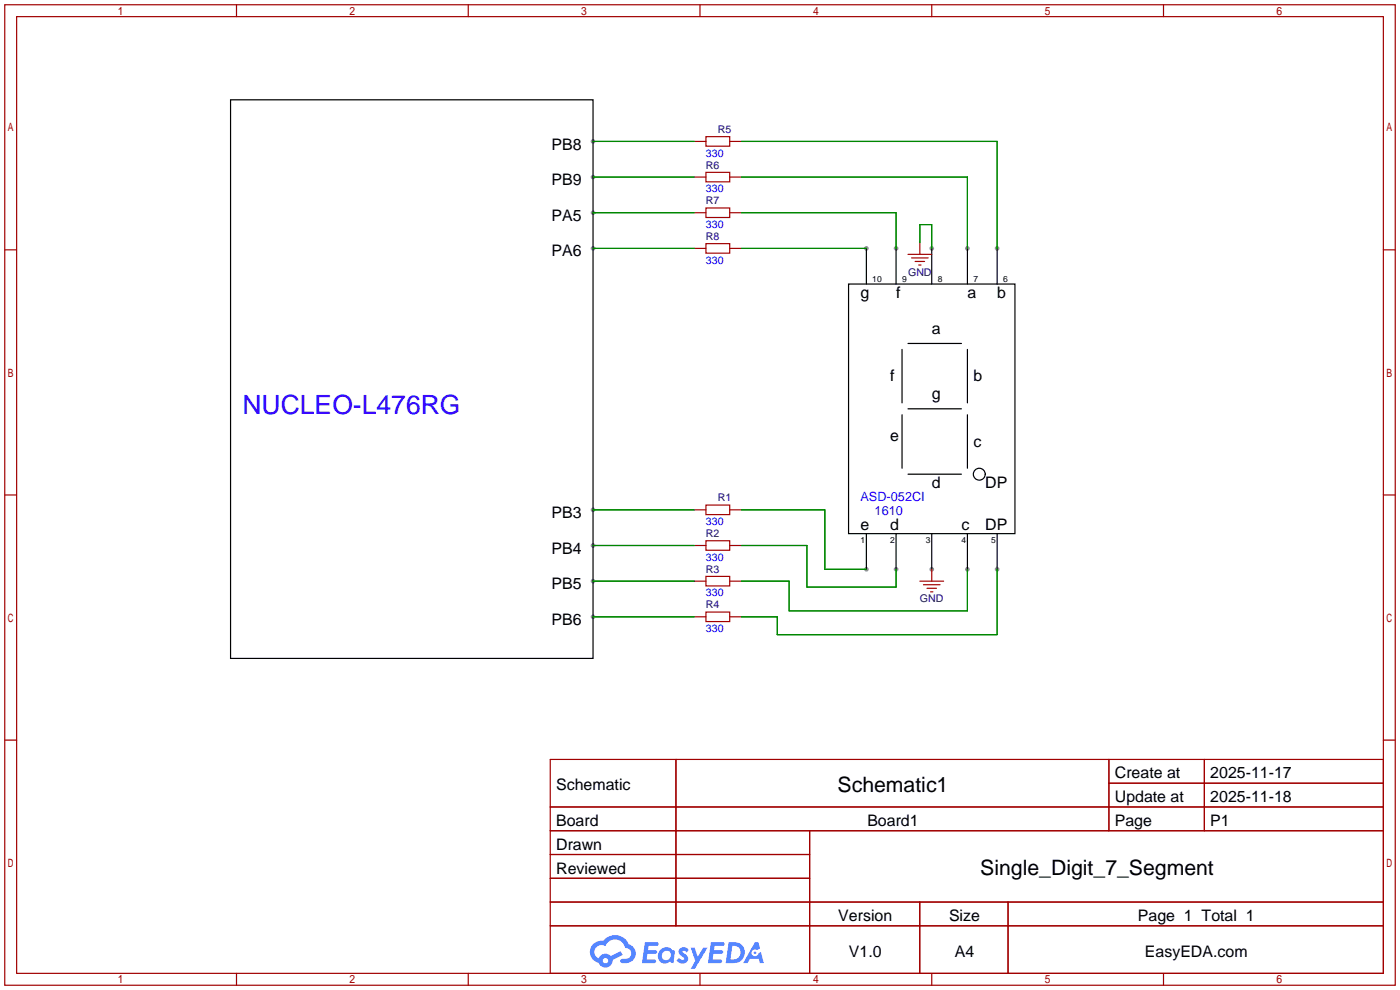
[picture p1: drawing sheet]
<svg xmlns="http://www.w3.org/2000/svg" width="299mm" height="212mm" viewBox="0 0 299 212" stroke-linecap="round" stroke-linejoin="round" font-family="sans-serif">
<g fill="#999">
<circle cx="199.1" cy="121.7" r=".51"/>
<circle cx="199.1" cy="53.1" r=".51"/>
<circle cx="185.2" cy="121.7" r=".51"/>
<circle cx="191.5" cy="121.7" r=".51"/>
<circle cx="206.8" cy="121.7" r=".51"/>
<circle cx="213.1" cy="121.7" r=".51"/>
<circle cx="126.7" cy="109" r=".51"/>
<circle cx="126.7" cy="116.6" r=".51"/>
<circle cx="126.7" cy="124.2" r=".51"/>
<circle cx="126.7" cy="131.8" r=".51"/>
<circle cx="185.2" cy="53.1" r=".51"/>
<circle cx="126.7" cy="53.1" r=".51"/>
<circle cx="191.5" cy="53.1" r=".51"/>
<circle cx="126.7" cy="45.5" r=".51"/>
<circle cx="206.8" cy="53.1" r=".51"/>
<circle cx="126.7" cy="37.8" r=".51"/>
<circle cx="213.1" cy="53.1" r=".51"/>
<circle cx="126.7" cy="30.2" r=".51"/>
</g>
<g fill="none" stroke="#a10000" stroke-width=".25">
<path d="M1 1h297.2v209.6h-297.2zM3.6 3.6h292.1v204.4h-292.1zM50.5 1v2.6M100.1 1v2.6M149.6 1v2.6M199.1 1v2.6M248.7 1v2.6M1 53.4h2.6M295.7 53.4h2.5M1 105.8h2.6M295.7 105.8h2.5M1 158.2h2.6"/>
<path d="M295.7 158.2h2.5M117.6 162.3h178.1v45.7h-178.1zM117.6 172.5h178.1M117.6 177.5h178.1M144.5 162.3v35.6M173 177.5v30.5M237 162.3v15.2M237 167.4h58.7M257.4 162.3v15.2M117.6 182.6h55.4M117.6 192.8h178.1M117.6 187.7h55.4"/>
<path d="M117.6 197.9h178.1M196.6 192.8v15.2M215.4 192.8v15.2M50.5 208v2.6M100.1 208v2.6M149.6 208v2.6M199.1 208v2.6M248.7 208v2.6"/>
</g>
<g fill="#5487ff">
<path d="M145.3 202.7a1.3 1.3 0 0 1 1.9 .3l-.4 .6a.54 .54 0 0 0-.9-.2l.1 .2a1.34 1.34 0 0 1 .9 1.8 1.47 1.47 0 0 1-2.3-.1l.5-.6 .8 .5a.31 .31 0 0 0 .4-.3 .31 .31 0 0 0-.3-.4 1.12 1.12 0 0 1-.7-1.8z"/>
<path d="M147.6 202.5h.9l.6 2 1.2-2h.9l-2.7 4.6h-.9l1-1.7z"/>
<path d="M137.8 201.4h1.7a1.31 1.31 0 0 1 1.2 .2 .4 .4 0 0 1-.3 .5l-1.8 .1-.1 .9h1.6a.4 .4 0 0 1 .4 .4 .4 .4 0 0 1-.5 .4h-1.6l-.2 1.2h1.4a.46 .46 0 0 1 .5 0 .46 .46 0 0 1 .1 .5l-.4 .2h-2.6z"/>
<path d="M151.9 201.4h1.7a1.32 1.32 0 0 1 1.2 .2 .39 .39 0 0 1-.3 .5l-1.8 .1-.1 .9h1.6a.4 .4 0 0 1 .4 .4 .4 .4 0 0 1-.4 .4h-1.7l-.2 1.2h1.4a.46 .46 0 0 1 .5 0 .46 .46 0 0 1 .1 .5l-.4 .2h-2.6z"/>
<path d="M161.3 201.4h.8l.3 1.3-.6 .4a.75 .75 0 0 0-1.1 .3 .75 .75 0 0 0 .5 1 .75 .75 0 0 0 .9-.7l.5-.2 .6 2.3h-.8l-.3-.9h-1.8l-.5 .9h-1z"/>
<path d="M155.7 201.4l-.6 4.4h1.5a2.27 2.27 0 0 0 2.6-2.2 2.27 2.27 0 0 0-2.7-2.2zM156.5 202.1a1.5 1.5 0 0 1 1.8 1.6 1.5 1.5 0 0 1-1.9 1.4h-.3z"/>
<path d="M141.2 203a1.6 1.6 0 0 0-.3 2.3 1.6 1.6 0 0 0 2.3 .2l.7 .3 .3-2.4-.1-.3-.5-.1a1.58 1.58 0 0 0-2.4 0zM141.8 203.5a.98 .98 0 0 1 1.6 .4 .98 .98 0 0 1-1.1 1.3 .94 .94 0 0 1-.9-.7 .94 .94 0 0 1 .4-1z"/>
<path d="M126.8 201.8a2.37 2.37 0 0 0 1.1 4 1.54 1.54 0 0 0 1.8 1 1.54 1.54 0 0 0 1.2-1.6l2.2-1.1-.5-.8-2 1a1.57 1.57 0 0 0-2.7 .5 1.5 1.5 0 0 1-.7-2.1 1.5 1.5 0 0 1 2.2-.5 2.23 2.23 0 0 1 2.3-1.4 2.23 2.23 0 0 1 2 1.8 1.16 1.16 0 0 1 1.2 1.1 1.16 1.16 0 0 1-1.1 1.2h-.7a.47 .47 0 0 0-.5 .4 .47 .47 0 0 0 .4 .5 2.17 2.17 0 0 0 2.5-.9 2.17 2.17 0 0 0-.3-2.7l-.8-.4a3.2 3.2 0 0 0-5.5-.7l-1.1 .1zM128.8 205.3a.6 .6 0 0 1 1.2 0 .6 .6 0 0 1-1.2 0z"/>
<circle cx="161.4" cy="203.6" r=".28"/>
</g>
<g fill="none" stroke="#000" stroke-width=".25">
<path d="M49.3 21.3h77.4v119.4h-77.4zM185.2 53.1v7.6M191.5 53.1v7.6M199.1 53.1v7.6M206.8 53.1v7.6M213.1 53.1v7.6M181.4 60.7h35.5v53.3h-35.5zM192.8 74.7v11.4M194.1 73.4h11.4M206.8 74.7v11.4M192.8 88.6v11.5M194.1 87.4h11.4"/>
<path d="M206.8 88.6v11.5M185.2 114v7.7M191.5 114v7.7M194.1 101.3h11.4M199.1 114v7.7M206.8 114v7.7M213.1 114v7.7"/>
<circle cx="209.3" cy="101.3" r="1.27"/>
</g>
<g fill="none" stroke="#a10000" stroke-width=".25">
<path d="M148.3 30.2h2.6M148.3 37.8h2.6M150.9 29.2h5.1v2h-5.1zM150.9 36.8h5.1v2.1h-5.1zM156 30.2h2.5M156 37.8h2.5M148.3 45.5h2.6M148.3 53.1h2.6M150.9 44.4h5.1v2.1h-5.1zM150.9 52.1h5.1v2h-5.1zM156 45.5h2.5M156 53.1h2.5"/>
<path d="M194.1 54.4h5M194.8 55.1h3.6M195.6 55.9h2M196.3 56.6h.5M196.6 51.8v2.6M148.3 109h2.6M148.3 116.6h2.6M150.9 107.9h5.1v2.1h-5.1zM150.9 115.6h5.1v2h-5.1zM156 109h2.5M156 116.6h2.5M148.3 124.2h2.6"/>
<path d="M148.3 131.8h2.6M150.9 123.2h5.1v2h-5.1zM150.9 130.8h5.1v2h-5.1zM156 124.2h2.5M156 131.8h2.5M196.6 124.2h5.1M197.4 125h3.5M198.1 125.7h2.1M198.9 126.5h.5M199.1 121.7v2.5"/>
</g>
<g fill="none" stroke="#008700" stroke-width=".25">
<path d="M126.7 37.8h21.6M126.7 30.2h21.6M158.5 37.8h48.3v15.3M158.5 30.2h54.6v22.9M126.7 53.1h21.6M126.7 45.5h21.6M158.5 45.5h33v7.6M158.5 53.1h26.7M196.6 51.8v-3.8h2.5v5.1M126.7 109h21.6M126.7 116.6h21.6M158.5 109h17.8v12.7h8.9"/>
<path d="M158.5 116.6h14v8.9h19v-3.8M126.7 124.2h21.6M126.7 131.8h21.6M206.8 121.7v8.9h-38.1v-6.4h-10.2M213.1 121.7v13.9h-47v-3.8h-7.6"/>
</g>
<text font-size="5.7" fill="#30f" x="51.8" y="88.6">NUCLEO-L476RG</text>
<g font-size="4.5">
<text x="179" y="169.2">Schematic1</text>
<text x="209.5" y="187">Single_Digit_7_Segment</text>
</g>
<g font-size="3.4">
<text x="117.9" y="32">PB8</text>
<text x="117.9" y="39.6">PB9</text>
<text x="117.9" y="47.2">PA5</text>
<text x="117.9" y="54.8">PA6</text>
<text x="183.9" y="63.7">g</text>
<text x="191.5" y="63.7">f</text>
<text x="206.8" y="63.7">a</text>
<text x="213.1" y="63.7">b</text>
<text x="199.1" y="71.3">a</text>
<text x="190.2" y="81.5">f</text>
<text x="208" y="81.5">b</text>
<text x="199.1" y="85.3">g</text>
<text x="190.2" y="94.2">e</text>
<text x="208" y="95.5">c</text>
<text x="199.1" y="104.3">d</text>
<text x="210.6" y="104.3">DP</text>
<text x="117.9" y="110.7">PB3</text>
<text x="183.9" y="113.2">e</text>
<text x="190.2" y="113.2">d</text>
<text x="205.5" y="113.2">c</text>
<text x="210.6" y="113.2">DP</text>
<text x="117.9" y="118.3">PB4</text>
<text x="117.9" y="125.9">PB5</text>
<text x="117.9" y="133.6">PB6</text>
<text x="238.3" y="166.4">Create at</text>
<text x="258.7" y="166.4">2025-11-17</text>
<text x="118.9" y="168.9">Schematic</text>
<text x="238.3" y="171.4">Update at</text>
<text x="258.7" y="171.4">2025-11-18</text>
<text x="118.9" y="176.5">Board</text>
<text x="185.4" y="176.5">Board1</text>
<text x="238.3" y="176.5">Page</text>
<text x="258.7" y="176.5">P1</text>
<text x="118.9" y="181.6">Drawn</text>
<text x="118.9" y="186.7">Reviewed</text>
<text x="179.2" y="196.8">Version</text>
<text x="202.8" y="196.8">Size</text>
<text x="243.2" y="196.8">Page 1 Total 1</text>
<text x="181.4" y="204.5">V1.0</text>
<text x="204.1" y="204.5">A4</text>
<text x="244.7" y="204.5">EasyEDA.com</text>
</g>
<g font-size="2.7" fill="#30f">
<text x="183.9" y="107">ASD-052CI</text>
<text x="186.9" y="110.1">1610</text>
</g>
<g font-size="2.3" fill="#000080">
<text x="153.4" y="28.4">R5</text>
<text x="150.9" y="36">R6</text>
<text x="150.9" y="43.7">R7</text>
<text x="150.9" y="51.3">R8</text>
<text x="194.1" y="58.9">GND</text>
<text x="153.4" y="107.2">R1</text>
<text x="150.9" y="114.8">R2</text>
<text x="150.9" y="122.4">R3</text>
<text x="150.9" y="130">R4</text>
<text x="196.6" y="128.7">GND</text>
</g>
<g font-size="2.3" fill="#00f">
<text x="150.9" y="33.5">330</text>
<text x="150.9" y="41.1">330</text>
<text x="150.9" y="48.7">330</text>
<text x="150.9" y="56.4">330</text>
<text x="150.9" y="112.2">330</text>
<text x="150.9" y="119.9">330</text>
<text x="150.9" y="127.5">330</text>
<text x="150.9" y="135.1">330</text>
</g>
<g font-size="1.8">
<text x="186.4" y="60.3">10</text>
<text x="192.8" y="60.3">9</text>
<text x="200.4" y="60.3">8</text>
<text x="208" y="60.3">7</text>
<text x="214.4" y="60.3">6</text>
<text x="183.9" y="116.2">1</text>
<text x="190.2" y="116.2">2</text>
<text x="197.9" y="116.2">3</text>
<text x="205.5" y="116.2">4</text>
<text x="211.8" y="116.2">5</text>
</g>
</svg>
